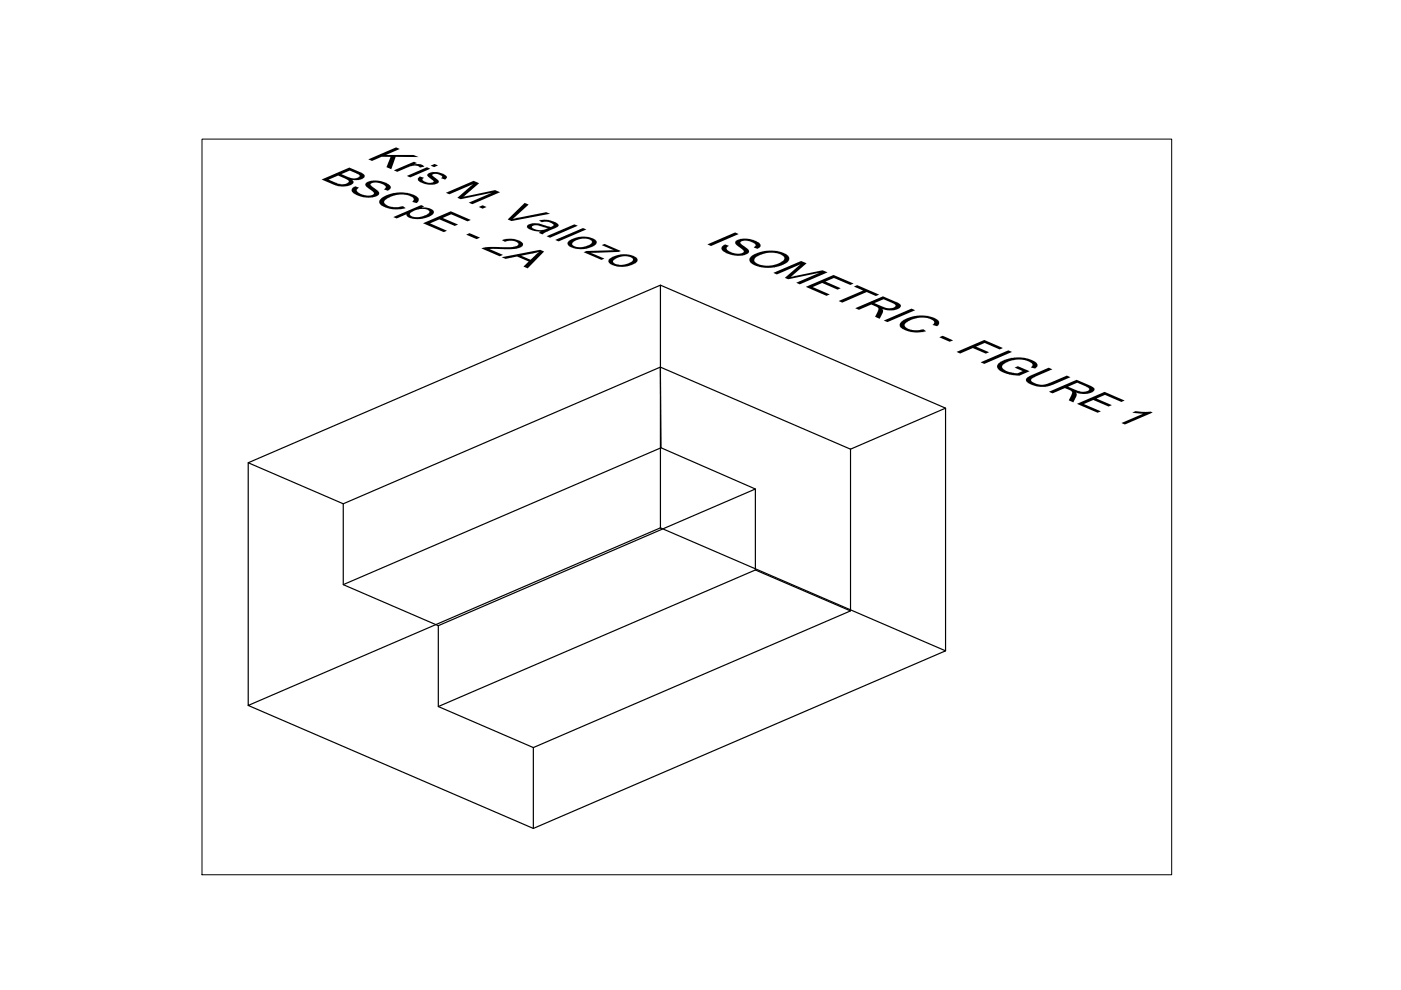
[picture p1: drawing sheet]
<svg xmlns="http://www.w3.org/2000/svg" width="297mm" height="210mm" viewBox="0 0 297 210" stroke-linecap="round" stroke-linejoin="round" font-family="sans-serif">
<!-- layer: 0 -->
<path d="M140 77.8l.2 17.1 20 8.8M140 60.5l60.5 26v51.5M52.6 98.1l20.2 8.7v17.2l20.1 8.7v17.1l20.2 8.7v17.1M140.2 94.9l-67.4 29.1M180.3 95.2l-40.3-17.4-67.2 29M180.3 95.2v34.3l-67.2 29M200.5 86.5l-20.2 8.7M140 111.9v-51.4l-87.4 37.6v51.5l60.5 26 87.4-37.6-60.5-26.1-87.4 37.7M160.2 120.8v-17.1l-67.3 29M180.3 129.5l-20.1-8.7-67.3 29" fill="none" stroke="#000" stroke-width=".25"/>
<g fill="#000">
<path d="M117.7 50.9l5.9-2.5 .7 .2-5.9 2.6zM123.7 53.5l.6-.3 5.9-.1-2.6-1.1 .6-.3 3.4 1.5-.4 .2-6 .2 3 1.2-.7 .3z"/>
<path d="M120.5 51.3l.6-.5 1-.4 2-.2 1.6 .4 .6 .4 .2 .4-.4 .6-.9 .5-1.1 .3h-1.2l-1-.1-1-.4-.6-.6zM121.5 51.3a.54 .54 0 0 0-.1 .7 .54 .54 0 0 0 .6 .3l1.5 .1 1.5-.5a.59 .59 0 0 0 .5-.6 .59 .59 0 0 0-.6-.6l-1.7-.1z"/>
<path d="M129.1 55l1.3-.7 1.9-.4 2 .4 .8 .5 .1 .4-.4 .5-1 .5-1 .3-1.1 .1-1.5-.2-.7-.3-.5-.6zM130.1 55.1a.54 .54 0 0 0 0 .7 .54 .54 0 0 0 .5 .2l1.3 .2 1.6-.5a.59 .59 0 0 0 .6-.4 .59 .59 0 0 0-.1-.6l-1-.4h-.9l-1 .3z"/>
</g>
<path d="M42.8 29.5h205.6v156h-205.6z" fill="none" stroke="#000" stroke-width=".21"/>
<g font-size="10">
<text x="67.6" y="37.8" transform="rotate(23 67.6 37.8)">BSCpE - 2A</text>
<text x="149.2" y="51.5" transform="rotate(23 149.2 51.5)">ISOMETRIC - FIGURE 1</text>
</g>
</svg>
